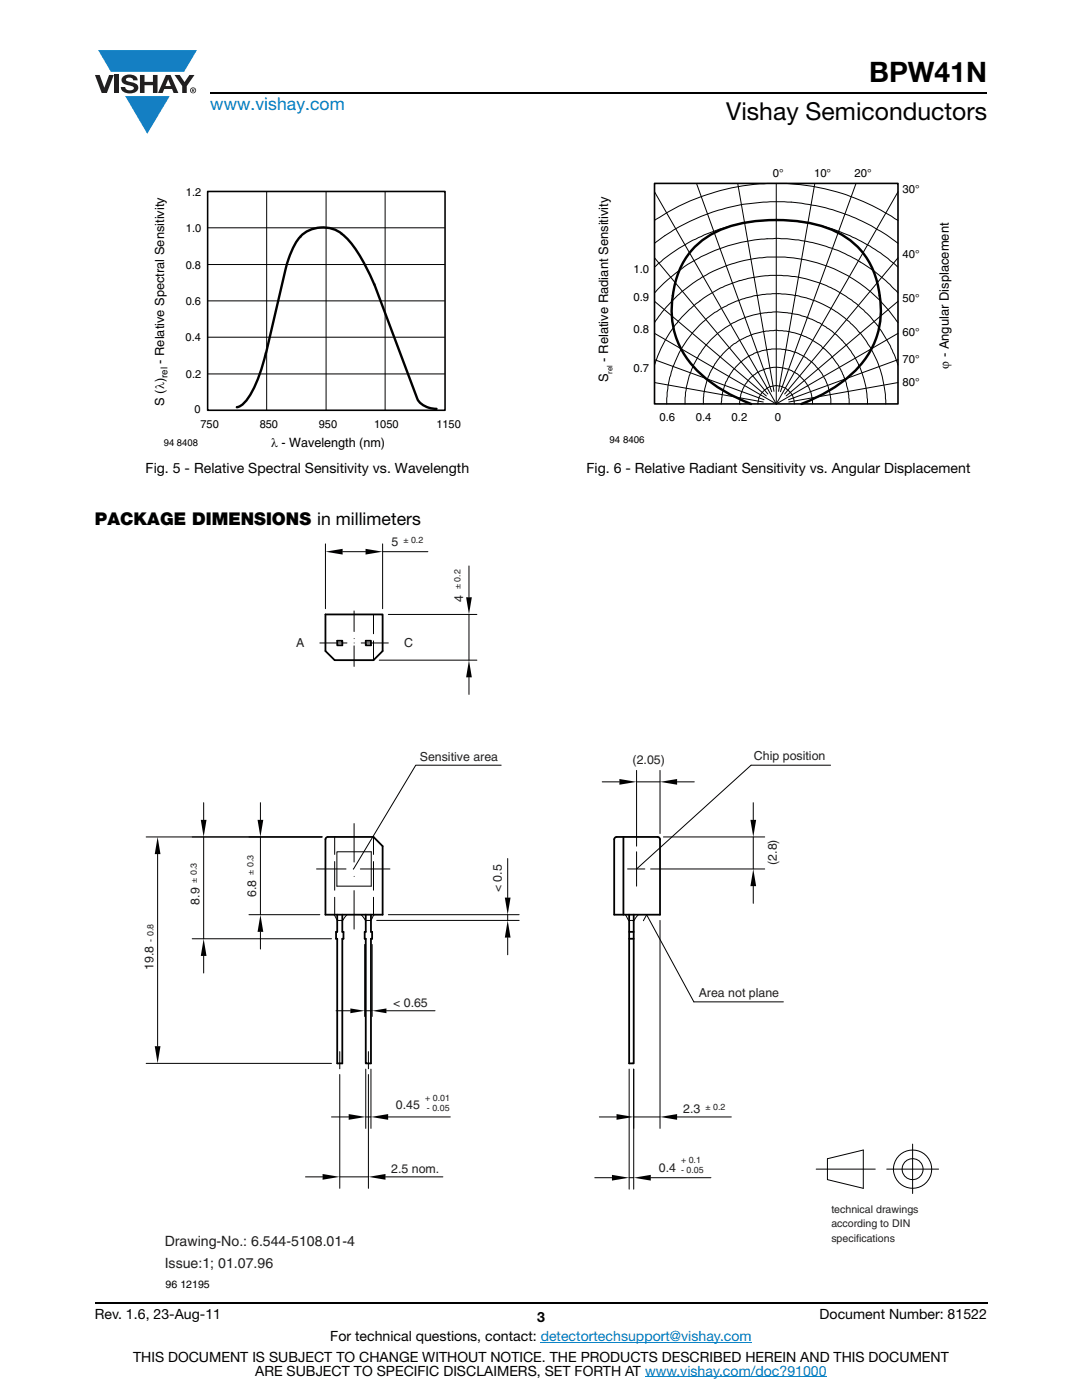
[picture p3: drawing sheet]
<svg xmlns="http://www.w3.org/2000/svg" width="216mm" height="279mm" viewBox="0 0 216 279" stroke-linecap="round" stroke-linejoin="round" font-family="sans-serif">
<g fill="#147fc3">
<path d="M19.6 10h19.7l-2.6 4.3h-1.1h-13.5z"/>
<path d="M25 19.2h8.9l-4.5 7.5z"/>
</g>
<g fill="#231f20">
<path d="M18.9 15h1l.9 2.5 1-2.5h.9l-1.4 3.6h-1z"/>
<path d="M22.9 15h.9v3.6h-.9z"/>
<path d="M24.6 15.3a2.1 2.1 0 0 1 2.8 .3l.1 .4h-.9a.79 .79 0 0 0-.7-.5 .79 .79 0 0 0-.8 .4l.3 .3 1 .2a1.08 1.08 0 0 1 1.2 1 1.08 1.08 0 0 1-1.1 1.2 1.73 1.73 0 0 1-2.4-1.2h.9a.96 .96 0 0 0 .8 .6 .96 .96 0 0 0 .9-.4 1.31 1.31 0 0 0-1.2-.6 1.03 1.03 0 0 1-1.1-.6 1.03 1.03 0 0 1 .2-1.1z"/>
<path d="M27.9 15h.9v1.3h1.7v-1.3h.9v3.6h-.9v-1.6h-1.7v1.6h-.9z"/>
<path d="M34.8 15h1.1l.9 1.4 1-1.4h1l-1.5 2.2v1.4h-.9v-1.4z"/>
<path d="M33.6 15.9l.5 1.3h-1.1zM33.1 15l-1.6 3.6h1l.3-.8h1.5l.3 .8h1l-1.6-3.6z"/>
<path d="M38.1 18a.46 .46 0 0 1 .9 0 .46 .46 0 0 1-.9 0zM37.9 18a.6 .6 0 0 0 1.2 0 .6 .6 0 0 0-1.2 0z"/>
<path d="M38.4 17.8h.2v.2h-.2zM38.3 17.7v.7h.1v-.3l.4 .3-.2-.3 .2-.2-.1-.2z"/>
</g>
<path d="M42 18.6h155M18.9 260h178.1" fill="none" stroke="#000" stroke-width=".36"/>
<path d="M107.9 267.9h42.1M128.7 274.8h36.3" fill="none" stroke="#007ec4" stroke-width=".2"/>
<path d="M30.6 37.1h61.4v52.8h-61.4z" fill="#fff"/>
<path d="M41.4 38.2h47.4v43.7h-47.4z" fill="none" stroke="#000" stroke-width=".32"/>
<path d="M53.2 38.2v43.7M65.1 38.2v43.7M76.8 38.2v43.7M41.4 52.8h47.3M41.4 45.5h47.3M41.4 74.6h47.3M41.4 67.3h47.3M41.4 60h47.3" fill="none" stroke="#000" stroke-width=".2"/>
<path d="M59.9 47.2a16.5 16.5 0 0 0-2.9 6.6l-3.9 16.7M68.2 46.7a23.2 23.2 0 0 1 5.9 8.7l.6 1.4M68.2 46.7a6.3 6.3 0 0 0-8.2 .5M74.7 56.7l8.6 22.9a4.3 4.3 0 0 0 3.8 2M53 70.4a24.4 24.4 0 0 1-4.1 9.8l-1.1 .9-.5 .2" fill="none" stroke="#000" stroke-width=".48"/>
<path d="M119.1 33.4h70.8v55.4h-70.8z" fill="#fff"/>
<path d="M134.3 59a17 17 0 0 0 6.8 16.8 33.6 33.6 0 0 0 8.8 4.8M134.3 59a15.5 15.5 0 0 1 11.8-14 33.2 33.2 0 0 1 20.1 .9 15.4 15.4 0 0 1 9.3 13.1M175.5 59a17 17 0 0 1-6.8 16.8 33.6 33.6 0 0 1-8.8 4.8" fill="none" stroke="#000" stroke-width=".48"/>
<path d="M130.6 36.6h48.6v44h-48.6z" fill="none" stroke="#000" stroke-width=".32"/>
<g fill="none" stroke="#000" stroke-width=".2">
<path d="M130.6 38.3l24.3 42.3M139 36.6l15 41.6M147.2 36.6l7.2 41.5M154.9 36.6v44M162.6 36.6l-7.2 41.5M170.8 36.6l-15.1 41.6M179.2 38.3l-24.3 42.3M130.6 53.3a37.6 37.6 0 0 1 9.9-6.4l3-1.2a36.7 36.7 0 0 1 12.5-1.8 36.8 36.8 0 0 1 23.1 9.4M130.6 51.5l22.6 27.1M130.6 58.5l1.8-1.9a32.6 32.6 0 0 1 46.8 1.9M130.6 44a44.1 44.1 0 0 1 22.5-7.4h3.9a43.6 43.6 0 0 1 22.2 7.4M179.2 51.5l-22.6 27.1"/>
<path d="M179.2 48.6a40.3 40.3 0 0 0-22.7-8.3 39.9 39.9 0 0 0-23.8 6.7l-2.1 1.6M130.6 71.8l21.9 8M130.6 76.3l21.7 3.9M130.6 60.1l22.3 18.9M130.6 66.5l24.3 14.1M130.6 64.4a29 29 0 0 1 22.5-13.1h3.5a31.1 31.1 0 0 1 9.9 2.4 29.6 29.6 0 0 1 9 6.2l1.4 1.6 2.3 2.9M179.2 60.1l-22.3 18.9M179.2 71.8l-21.9 8M179.2 76.3l-21.8 3.9M179.2 66.5l-24.3 14.1M179.2 72.8l-1.5-3.8-1.9-3a25.1 25.1 0 0 0-7-6.9l-2.3-1.3a26.3 26.3 0 0 0-10.6-2.8h-2.2a25.7 25.7 0 0 0-16.1 6.7l-1.6 1.6a25.9 25.9 0 0 0-5.4 9.5M133 80.6a25.5 25.5 0 0 1 1-6.4 22.5 22.5 0 0 1 7.1-10.7l1.5-1.2a21.1 21.1 0 0 1 8.5-3.3 21.3 21.3 0 0 1 16 3.3l1.5 1.2a23.2 23.2 0 0 1 4.2 4.5 23.2 23.2 0 0 1 3.9 12.6"/>
<path d="M143.9 80.6a10.9 10.9 0 0 1 2.8-7.3l1.7-1.5a10 10 0 0 1 5.6-2.2h1.8a10.7 10.7 0 0 1 6.2 2.6l1.7 1.9a11.6 11.6 0 0 1 2.1 5.5v1M147.6 80.6h.1M147.6 80.6a7.3 7.3 0 0 1 6.9-7.3 7.3 7.3 0 0 1 7.6 6.6v.7M151.2 80.6l.2-1.1 .4-.8a4.1 4.1 0 0 1 2.3-1.6 3.4 3.4 0 0 1 3.2 .8l.6 .8a3.3 3.3 0 0 1 .6 1.9M169.4 80.6v-1a15.6 15.6 0 0 0-3.7-8.8l-1.1-1.1a14.6 14.6 0 0 0-15.1-2.7 14.6 14.6 0 0 0-9.2 12.4v1.2M173.1 80.6a18.4 18.4 0 0 0-5.1-12.7l-1.9-1.8-1.8-1.2a18.1 18.1 0 0 0-26.8 10.1l-.7 3.4-.1 2.2"/>
</g>
<path d="M28.5 106.8h158.9v150.8h-158.9z" fill="#fff"/>
<g fill="none" stroke="#000" stroke-width=".2">
<path d="M64.9 108.5v13M68.4 110.1h4.5M76.3 108.5v13M76.3 110.1h9.1M93.6 112.9v6.3M63.8 128.3h5.4M70.7 121.9v4.1M70.7 128.9v4.1M70.7 127.5h.1M70.7 128.3h.1M72.1 128.3h5.4M74.5 122.6v3.9"/>
<path d="M74.5 127.9v3.8M75.7 131.7h19.5M77.5 122.6h17.7M93.6 122.6v9.1M93.6 135.2v3.4M100 152.7h-17l-12.5 20.7M120.2 156h3.4M127 156h4.7M127 153.8v15.1M131.7 153.8v12.6M135.1 156h3.4M165.7 152.7h-15.8l-22.9 20.7"/>
<path d="M31.5 170.5v38.3M40.6 160.2v3.4M40.6 167v20.4M52 160.2v3.4M52 167v15.5M63.2 173.4h5.8M64.3 167h-35.1M66.8 167v3.5M66.8 171.9v5.8M66.8 179.1v3.4M67.2 170h6.9v6.9h-6.9zM70.5 173.4h.1"/>
<path d="M70.7 164.4v7.6M70.7 177.7v7.7M70.7 174.9h.1M71.9 173.4h5.9M74.5 167v3.5M74.5 171.9v5.8M74.5 179.1v3.4M101.3 171.3v7.8M125.2 173.4h3.5M127 170v6.9M129.8 173.4h22.8M132.4 167h20.2"/>
<path d="M150.3 160.2v3.4M150.3 167v6.4M150.3 176.9v3.4M38.4 187.4h27.7M40.6 190.8v3.4M49.7 182.5h14.1M52 186v3.4M66.6 182.5l.7 1.2h.9l1-1.1M72.8 188.5v14.4M74.3 188.5v14.4M74.7 182.5l-.7 1.2-1 .1-.9-1.2M75.2 183.7h28.4"/>
<path d="M77.5 182.5h26.1M101.3 182.5v1.2M101.3 187.1v3.4M124.8 182.5l.7 1.2 .9 .1 1-1.2M128.4 183.8l.6-1.2 9.5 17.3h17.8M131.7 183.7v41.5M29.2 212.2h36.9M67.1 201.7h2.8M67.8 214.4v22.8M67.8 209.9v3.4M72.8 201.7h1.5M73 213.4v11.8"/>
<path d="M73.5 214.4v22.8M73.5 209.9v3.4M74 213.4v11.8M77.1 201.7h9.7M125.5 213.4v23.9M126.4 213.4v23.9M61 234.9h3.4M66.1 222.9h3.5M67.8 234.9h5.7M73 222.9h1M76.9 234.9h11.5M77.4 222.9h12.5"/>
<path d="M118.7 235h3.4M119.6 222.9h3.4M125.5 235h1M126.4 222.9h5.3M129.9 235h12M135.1 222.9h10.8M162.9 233.3h11.7M165.1 231.2l7.2-1.7v7.7l-7.2-1.8zM176.9 233.3h10.4M182.1 228.3v9.9"/>
<circle cx="182.1" cy="233.3" r="3.8"/>
<circle cx="182.1" cy="233.3" r="2.1"/>
</g>
<g fill="none" stroke="#000" stroke-width=".36">
<path d="M64.9 122.6h11.4v7.3l-1.8 1.8h-7.7l-1.9-1.8zM67.3 127.9h1v.9h-1zM73 127.9h1v.9h-1zM76.3 168.9l-1.8-1.9h-9.1l-.3 .2-.2 .3v15h11.4v-13.6M122.7 167.2l.3-.2h8.2l.5 .3v15.2h-9.1v-15zM124.4 167v15.5M67.3 182.5v3.5h-.2v1.3h.2v24.9h1v-24.9h.2v-1.3h-.2v-3.5M73 182.5v3.5h-.2v1.3h.2v24.9h1v-24.9h.3M74 182.5v3.5h.3M74.3 186v1.3M125.5 182.5v29.7h.9v-29.7M125.5 187.3h1"/>
<path d="M125.5 186h1"/>
</g>
<g fill="#000">
<path d="M64.9 110.1l3.5-.6v1.2zM72.9 109.5l3.4 .6-3.4 .6zM93 119.2h1.1l-.5 3.4zM93.6 131.7l.5 3.5h-1.1zM123.6 155.5l3.4 .5-3.4 .6zM131.7 156l3.4-.5v1.1zM31.5 167l.5 3.5h-1.1zM40.1 163.6h1.1l-.6 3.4zM51.4 163.6h1.1l-.5 3.4zM100.7 179.1h1.2l-.6 3.4zM149.7 163.6h1.2l-.6 3.4zM150.3 173.4l.6 3.5h-1.2z"/>
<path d="M40.6 187.3l.6 3.5h-1.1zM52 182.5l.5 3.5h-1.1zM101.3 183.7l.6 3.4h-1.2zM30.9 208.8h1.1l-.5 3.4zM69.9 201.3l2.9 .4-2.9 .5zM74.3 201.7l2.8-.4v.9zM64.4 234.3l3.4 .6-3.4 .5zM69.6 222.3l3.4 .6-3.4 .6zM73.5 234.9l3.4-.6v1.1zM74 222.9l3.4-.6v1.2zM122.1 234.5l3.4 .5-3.4 .6zM123 222.3l3.4 .6-3.4 .6z"/>
<path d="M126.4 235l3.5-.5v1.1zM131.7 222.9l3.4-.6v1.2z"/>
</g>
<text font-size="5.6" x="173.4" y="16.4">BPW41N</text>
<text font-size="4.9" x="144.9" y="24">Vishay Semiconductors</text>
<text font-size="3.5" fill="#007ec4" x="42" y="21.9">www.vishay.com</text>
<text font-size="3.5" x="18.9" y="104.7">PACKAGE DIMENSIONS in millimeters</text>
<g font-size="2.8">
<text x="29.1" y="94.3">Fig. 5 - Relative Spectral Sensitivity vs. Wavelength</text>
<text x="117" y="94.3">Fig. 6 - Relative Radiant Sensitivity vs. Angular Displacement</text>
<text x="18.9" y="263.3">Rev. 1.6, 23-Aug-11</text>
<text x="107.2" y="263.8">3</text>
<text x="163.6" y="263.3">Document Number: 81522</text>
<text x="65.9" y="267.7">For technical questions, contact: detectortechsupport@vishay.com</text>
<text x="26.5" y="271.7">THIS DOCUMENT IS SUBJECT TO CHANGE WITHOUT NOTICE. THE PRODUCTS DESCRIBED HEREIN AND THIS DOCUMENT</text>
<text x="50.9" y="274.6">ARE SUBJECT TO SPECIFIC DISCLAIMERS, SET FORTH AT www.vishay.com/doc?91000</text>
</g>
<g font-size="2.8" fill="#231f20">
<text x="32.9" y="248.7">Drawing-No.: 6.544-5108.01-4</text>
<text x="32.9" y="253">Issue:1; 01.07.96</text>
</g>
<g font-size="2.6">
<text x="121.3" y="76.3" transform="rotate(-90 121.3 76.3)">S</text>
<text x="121.3" y="72.2" transform="rotate(-90 121.3 72.2)">- Relative Radiant Sensitivity</text>
<text x="189.3" y="73.6" transform="rotate(-90 189.3 73.6)">ϕ - Angular Displacement</text>
<text x="54.1" y="89.3">λ - Wavelength (nm)</text>
</g>
<g font-size="2.5">
<text x="32.8" y="72.6" transform="rotate(-90 32.8 72.6)">- Relative Spectral Sensitivity</text>
<text x="32.8" y="81" transform="rotate(-90 32.8 81)">S (λ)</text>
</g>
<g font-size="2.5" fill="#231f20">
<text x="78.1" y="108.9">5</text>
<text x="92.4" y="120.1" transform="rotate(-90 92.4 120.1)">4</text>
<text x="59.1" y="129.1">A</text>
<text x="80.6" y="129.1">C</text>
<text x="83.8" y="151.8">Sensitive area</text>
<text x="126.2" y="152.5">(2.05)</text>
<text x="150.4" y="151.8">Chip position</text>
<text x="155" y="172.6" transform="rotate(-90 155 172.6)">(2.8)</text>
<text x="51.1" y="179.1" transform="rotate(-90 51.1 179.1)">6.8</text>
<text x="100.2" y="178.1" transform="rotate(-90 100.2 178.1)">&lt; 0.5</text>
<text x="39.8" y="180.5" transform="rotate(-90 39.8 180.5)">8.9</text>
<text x="30.7" y="193.6" transform="rotate(-90 30.7 193.6)">19.8</text>
<text x="78.4" y="201">&lt; 0.65</text>
<text x="139.4" y="199">Area not plane</text>
<text x="79" y="221.4">0.45</text>
<text x="136.3" y="222.1">2.3</text>
<text x="131.5" y="233.9">0.4</text>
<text x="78.1" y="234.1">2.5 nom.</text>
</g>
<g font-size="2.3">
<text x="154.2" y="35.4">0°</text>
<text x="162.4" y="35.4">10°</text>
<text x="170.5" y="35.4">20°</text>
<text x="180.1" y="38.5">30°</text>
<text x="180.1" y="51.5">40°</text>
<text x="126.4" y="54.5">1.0</text>
<text x="126.4" y="60.1">0.9</text>
<text x="180.1" y="60.4">50°</text>
<text x="126.4" y="66.5">0.8</text>
<text x="180.1" y="67.1">60°</text>
<text x="126.4" y="74.2">0.7</text>
<text x="180.1" y="72.5">70°</text>
<text x="180.1" y="77">80°</text>
<text x="131.6" y="84">0.6</text>
<text x="138.8" y="84">0.4</text>
<text x="146" y="84">0.2</text>
<text x="154.6" y="84">0</text>
</g>
<g font-size="2.2">
<text x="37.1" y="39.1">1.2</text>
<text x="37.1" y="46.3">1.0</text>
<text x="37.1" y="53.7">0.8</text>
<text x="37.1" y="60.9">0.6</text>
<text x="37" y="68.1">0.4</text>
<text x="37.1" y="75.4">0.2</text>
<text x="38.8" y="82.3">0</text>
<text x="40" y="85.3">750</text>
<text x="51.8" y="85.3">850</text>
<text x="63.6" y="85.4">950</text>
<text x="74.7" y="85.4">1050</text>
<text x="87.1" y="85.3">1150</text>
</g>
<g font-size="2.1" fill="#231f20">
<text x="165.9" y="244.9">according to DIN</text>
<text x="165.9" y="242">technical drawings</text>
<text x="165.9" y="247.8">specifications</text>
</g>
<text font-size="2.1" x="33.1" y="257.1">96 12195</text>
<g font-size="1.9">
<text x="33.4" y="75.4" transform="rotate(-90 33.4 75.4)">rel</text>
<text x="32.7" y="89">94 8408</text>
<text x="121.6" y="88.4">94 8406</text>
</g>
<g font-size="1.8" fill="#231f20">
<text x="80.5" y="108.4">± 0.2</text>
<text x="91.9" y="117.6" transform="rotate(-90 91.9 117.6)">± 0.2</text>
<text x="39.3" y="176.2" transform="rotate(-90 39.3 176.2)">± 0.3</text>
<text x="50.6" y="174.6" transform="rotate(-90 50.6 174.6)">± 0.3</text>
<text x="30.6" y="187.9" transform="rotate(-90 30.6 187.9)">- 0.8</text>
<text x="84.8" y="219.7">+ 0.01</text>
<text x="85.2" y="221.6">- 0.05</text>
<text x="140.8" y="221.5">± 0.2</text>
<text x="135.9" y="232.1">+ 0.1</text>
<text x="135.9" y="234.1">- 0.05</text>
</g>
<text font-size="1.5" x="122.2" y="74.6" transform="rotate(-90 122.2 74.6)">rel</text>
</svg>
